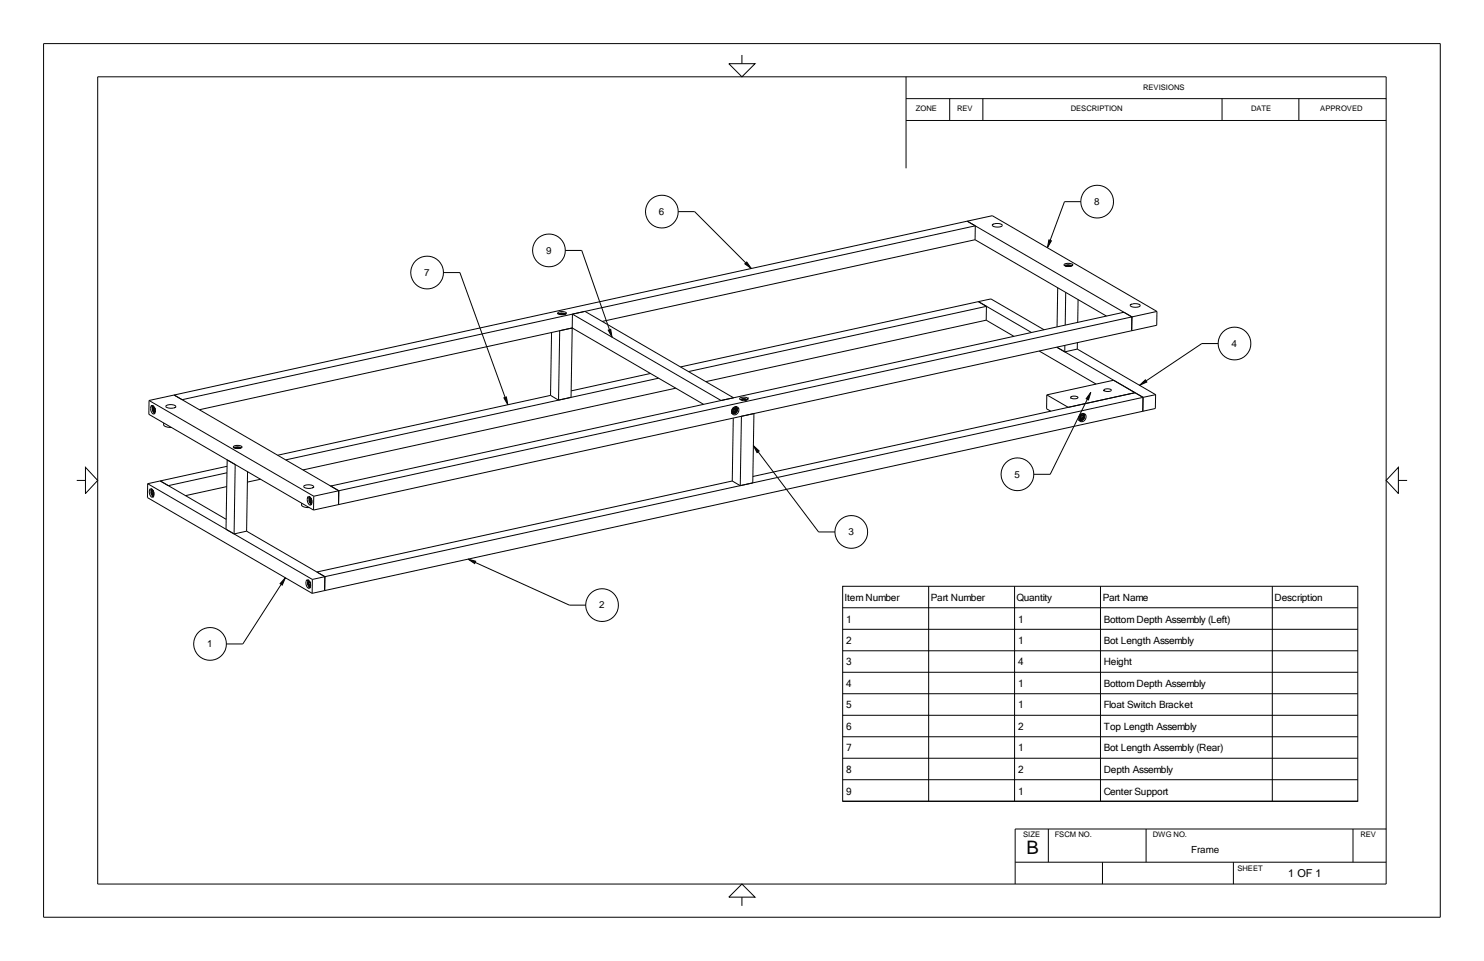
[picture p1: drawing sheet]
<svg xmlns="http://www.w3.org/2000/svg" width="432mm" height="279mm" viewBox="0 0 432 279" stroke-linecap="round" stroke-linejoin="round" font-family="sans-serif">
<g fill="none" stroke="#000" stroke-width=".29">
<path d="M12.7 12.7h406.4v254h-406.4zM212.1 18.5h7.6l-3.8 3.8zM215.9 16v2.5M28.4 22.3h374.9v234.7h-374.9zM263.6 28.7h139.7M263.6 35h139.7M263.6 22.3v26.6M276.3 28.7v6.3M286 28.7v6.3M355.6 28.7v6.3M377.9 28.7v6.3M314.5 58.6h-4.8l-4.1 11.3"/>
<path d="M129.1 79.2h4.7l13.2 36.3M164.5 72.8h4.8l8 23.1M197.4 61.5h4.7l14.9 14.9M216.7 76.7l.6-.5 1.3 1.9zM281.4 64.3l2.4 1.4M281.4 64.3l-230.7 50.6M281.4 64.3l48 27.8 7.2-1.5M281.4 64.3l7.3-1.6 47.9 27.9M283.7 69.7l-108.5 23.8M283.7 69.7l38.2 22.2M283.8 65.7l-230.8 50.5-2.3-1.3M283.8 65.7l-.1 4"/>
<path d="M288.8 65.3l1-.3 1.6 .3a.37 .37 0 0 1 .2 .5 .37 .37 0 0 1-.5 .1l-1.6 .1a.51 .51 0 0 1-.7-.7zM305.2 69.7l.7 .3-1.1 2zM309.7 76.8l1.3-.2 1.1 .4-.1 .3-.5 .1h-1.2a.48 .48 0 0 1-.5-.1 .48 .48 0 0 1-.1-.5zM310 77.2l-.1 .1M310 77.2l1-.2 .7 .2M310.8 77.1l.6 .1M310.8 77.1l-.5 .3M310.8 77.1l-.5 .1v.2M310.8 77.1v.4M310.8 77.1l.6 .1v.2v-.2M311.4 77.2v.2M311.7 77.2h.1"/>
<path d="M160.5 96.7l-.3 18.3M162.4 90.8l1.7-.2a.45 .45 0 0 1 .5 .1 .45 .45 0 0 1 .1 .5l-.8 .3h-.9l-.6-.3zM162.7 91.2l1.1-.2 .7 .3M162.7 91.2l-.1 .1M162.9 96.2l3.6-.8-.3 20.1-3.7 .8zM162.9 91.4h.1M162.9 91.4l.3-.2v.3M163.2 91.2l-.3 .2M163.2 91.2h.7M163.9 91.2h-.7M163.9 91.2v.3M163.9 91.2l.2 .1"/>
<path d="M163.9 91.2l.1 .2M164 91.4h.2M164.1 91.3l.1 .1M164.1 91.3l-.1 .1M164.2 91.4v.1M164.2 91.4l-.1 .1M164.5 91.3h.1M166.5 95.4l-108.5 23.7M166.5 95.4l38.2 22.2M166.6 91.3l-.1 4.1M166.6 91.3l3.6-.8 43.2 25.2-3.6 .7zM177 96l.7-.3 .4 2.3z"/>
<path d="M284.7 87.7l2.3 1.4M284.7 87.7l-86.7 19M284.7 87.7l3.6-.8 15.5 9M284.7 87.7l15.4 9M287 93.1l-81.6 17.9M287 93.1l8 4.7M287 89.1l-86.7 18.9M287 89.1v4M307.8 83.7l-.2 11.3M310.1 85l-.2 9.5M313.5 99.6v1.9M313.7 87.1l-.1 6.6"/>
<path d="M328.9 88.6l1.1-.3 1.6 .3a.37 .37 0 0 1 .1 .5 .37 .37 0 0 1-.5 .1h-1.9a.35 .35 0 0 1-.4-.2 .35 .35 0 0 1 0-.4zM329.3 96.2l-230.8 50.5M329.4 92.1l-.1 4.1M336.6 90.6v4l-7.3 1.6M354.5 99.9h-4.8l-16.2 10.8M43.4 116.4l-.1 4.1 47.9 27.8M43.4 116.4l47.9 27.9M44 118l.4-.1 .4 .3 .4 1.2a.65 .65 0 0 1-.5 1 .65 .65 0 0 1-.7-.9l-.2-1zM44.4 118.4l-.1 .9 .4 .6M44.5 119.2l.3 .4 .3-.1M44.5 119.2l.3 .5 .3-.2M44.5 118.6v.6"/>
<path d="M44.6 118l-.2 .4M44.7 119.9l.4 .2M44.7 119.9l.4 .1M44.7 118.1l-.3 .3M44.8 118.5l.1 .1M44.8 118.5l-.3 .1M44.8 118.5h.1M44.9 118.5l-.4 .1M44.9 118.5l.2 1M45.1 119.5h.1M45.1 119l-.6 .2M48.4 117.9l1.6-.3 .9 .3 .2 .4-.5 .3-1.2 .1-1-.3z"/>
<path d="M50.7 114.9l-7.3 1.5M50.7 114.9l47.9 27.8M146.6 115.7l.7-.3 .5 2.3zM160.2 115l-79.4 17.4M160.2 115l2.3 1.3M189.3 108.6l-23.1 5M191.6 110l-108.5 23.7M196.6 112.9l-108.4 23.7M212.9 119.5h.1M213.2 119.4v.1M213.2 119.5l.1 .2M213.2 119.4l.1 .3"/>
<path d="M213.2 119.4h.1M213.3 119.6h.1M213.3 119.7l.4 .2M213.3 119.1l-.1 .3M213.3 119.6l.4 .3M213.3 118.6a1.04 1.04 0 0 1 1.6 .1 1.04 1.04 0 0 1-.4 1.6l-.7 .3a1.11 1.11 0 0 1-1-.8 1.11 1.11 0 0 1 .5-1.2zM213.7 118.7l.5 .2M213.7 119.3l-.4 .3M213.7 118.7l-.4 .4M213.7 119.3l.5 .2M213.8 118.7l-.1 .6M213.9 118.3h.3"/>
<path d="M214 118.2l.2 .1M214.2 119.5l-.5 .4M214.2 118.9v.6M214.2 118.3l.4 .8M214.6 119.1l-.4 .8a.71 .71 0 0 1-.8 .3 .71 .71 0 0 1-.5-.7M214.6 119.1l-.1-.1a.84 .84 0 0 0-1-.6 .84 .84 0 0 0-.6 1.1M214.6 119.1l-.6 1-.9 .1M214.6 119.1h.1M215.3 115.7l1.2-.2 1.2 .4-.4 .4h-1.4a.45 .45 0 0 1-.5 0 .45 .45 0 0 1-.1-.6zM215.5 116.1h.1M215.5 116.1l1.1-.2 .7 .2M215.9 116.2l.2-.1-.2 .2z"/>
<path d="M216.1 116.1h.6M216.1 116.1v.3M216.1 116.1h.6v.3M216.7 116.1l.4 .2M217.1 116.3h.1M217.3 116.1h.1M302.4 102.1l16.5 9.6M304.6 114.8l-.1 4.1 1.2 .6M309.8 100.4v1.9M311.6 115.4l.7-.2 1 .1a.35 .35 0 0 1 .3 .4 .35 .35 0 0 1-.5 .2h-1.2l-.4-.3zM313.5 101.5l22.8 13.2M313.5 101.5l-3.7 .8-2.3-1.4 25.1 14.6"/>
<path d="M316.4 116.1l-10.8 21.8h-4.8M317.4 114.1l-.7 2.2-.7-.4zM321.3 113.2l.9-.2 .8 .1a.37 .37 0 0 1 .3 .5 .37 .37 0 0 1-.6 .2l-1.2-.1-.3-.2zM330.3 114.2l-6.3-3.6-19.4 4.2M330.3 114.2l-19.5 4.2-6.2-3.6M330.3 114.2l2.3 1.3M330.3 114.2l-111.2 24.3M331.6 112l1.7-1.6 .4 .7zM332.5 119.6l-238 52.1M332.6 115.5l-238.1 52.2M332.6 115.5l-.1 4.1M336.3 114.7l-3.7 .8"/>
<path d="M336.3 114.7l-.1 4.1-3.7 .8M22.3 139.7h2.6M24.9 135.9l3.5 3.8-3.5 3.8zM46.6 139.8l-3.6 .8M46.6 139.8l19.2 11.2M47.6 123v.6l.3 .3 1.9 .4M66 137.5l-17 3.7-2.4-1.4M66.1 135.6l-19.5 4.2M66.1 133.7l-.3 20.2 2.3 1.3 3.7-.8M68 129.8l.8-.3 1 .1a.4 .4 0 0 1 .5 .1 .4 .4 0 0 1 0 .5l-1.6 .2-.7-.3zM68.3 130.1h.1M68.3 130.1l1.1-.2 .6 .3"/>
<path d="M68.4 135.1l-.3 20.1M68.8 130.1l-.2 .2M68.8 130.1l.1 .1M68.9 130.2h-.3v.2M69.1 130.1v.3M69.1 130.1l.6 .1M69.1 130.1h-.3M69.7 130.2v.2M69.7 130.2v.2zM69.7 130.2h-.8M70 130.2h.1M72 137.2l-.2 17.2"/>
<path d="M75.8 139.3l-3.8 .9M212.9 120l.1 .1M213 120.1l.1 .1M213.1 139.8l-120.9 26.5 2.3 1.4M213.1 139.8l2.3 1.4M213.4 121.6l-.3 18.2M215.7 121l3.7-.8-.4 20.2-3.6 .8zM219.2 129.5l1.7 1.6-.6 .5zM220.6 131.4l17.6 23.3h4.8M313.9 121.5h.1M313.9 122l.3 .2M314 122.1l.2 .1"/>
<path d="M314.3 121.6h.1M314.3 121.1v.6M314.3 121.7l.4 .2M314.3 121.6l.4 .3M314.4 120.6l.8-.4a1.18 1.18 0 0 1 .7 1.8 1.18 1.18 0 0 1-2 0l.1-.8zM314.8 121.2l-.5 .4M314.8 120.7l-.5 .4M314.8 120.7l.4 .2M314.8 121.2l.4 .3M314.8 120.7v.5M315 120.2l.3 .1M315.1 120.2l.2 .1"/>
<path d="M315.2 121.2v.3M315.2 121.2h.1M315.2 120.9h.1M315.2 120.9l.1 .3M315.2 121.5l-.5 .4M315.2 120.9v.3M315.3 120.3l.3 .8M315.3 121.2l-.1 .3M315.6 121.1l-.1 .5-.5 .5a.67 .67 0 0 1-.7 0 .67 .67 0 0 1-.4-.6M315.6 121.1a.84 .84 0 0 0-1-.7 .84 .84 0 0 0-.7 1.1M315.6 121.1l-.5 1-.4 .2-.5-.1M315.6 121.1h.1"/>
<path d="M406.9 135.9v7.6l-3.6-3.8zM406.9 139.7h2.5M43 140.6l-.1 4.1 47.9 27.8M43 140.6l47.9 27.9M43.6 142.3l.5-.2 .5 .7 .2 1.1-.4 .7-.5-.3-.4-.6zM44 142.6l-.1 .8 .4 .7M44.1 143.1h.1M44.1 143.1v.3M44.1 143.4l.3 .4 .3-.1M44.1 142.8v.3M44.1 142.8l.1 .3M44.2 143.1l-.1 .3 .3 .4 .3-.1"/>
<path d="M44.2 142.2l-.2 .4M44.3 144.1l.4 .1M44.3 144.1l.4 .2M44.3 142.3l-.3 .3M44.4 142.7h.1M44.4 142.7l-.3 .1M44.5 142.7l.2 1M44.5 142.7l-.4 .1M44.7 143.3l-.6 .1M66 141.5l-12 2.6M71.8 154.4l22.7 13.3M87.8 146.3v.7l.4 .3 1.8 .3"/>
<path d="M88.5 141.3l1.7-.3 .9 .2 .2 .4-.6 .3-1.2 .1-1-.4zM89.6 144.5l.2-.1a1.44 1.44 0 0 1 .5 2.5l-.5-.3-.3-.7-.1-.9zM89.9 144.8v.8l.4 .8M90.1 145.7l.3 .4M90.1 145.1v.6M90.2 144.5l-.3 .3M90.3 146.4l.4 .1M90.3 146.4l.4 .2M90.3 144.6l-.4 .2M90.4 145h.1M90.4 145l-.3 .1M90.5 145l-.4 .1"/>
<path d="M90.5 145l.2 1M90.7 146l-.3 .1M90.7 146h.1M90.7 145.5l-.6 .2M91.3 144.3l-.1 4M96.2 141.3l230.8-50.5 2.4 1.3-230.8 50.6zM98.5 146.7l-7.3 1.6M98.6 142.7l-7.3 1.6M98.6 142.7l-.1 4M81.8 169.9l-11.1 17.3h-4.8M83 168l-.9 2.1-.6-.4zM89.2 168.7l.4-.1 .6 .6 .2 1.1-.4 .7-.4-.1-.5-.7z"/>
<path d="M89.5 169v.8l.4 .8M89.7 169.5v.4M89.7 169.5h.1M89.7 169.3v.2M89.7 169.3l.1 .2M89.7 169.9l.3 .4 .3-.1M89.8 169.5l.2 .8 .3-.1M89.8 168.7l-.3 .3M89.9 170.6h.4M89.9 170.6l.4 .2M89.9 168.8l-.4 .2M90 169.2l-.3 .1"/>
<path d="M90 169.2h.1M90.1 169.2l-.4 .1M90.1 169.2l.2 .5v.5M90.3 170.2h.1M90.3 169.7l-.6 .2M90.9 168.5l-.1 4M94.5 171.7l-3.7 .8M94.5 167.7l-3.6 .8M94.5 167.7v4M136.2 162.6l2.2 .6-.3 .7zM138.3 163.5l27.4 12.4h4.7M245.2 170.5h149.9v62.5h-149.9z"/>
<path d="M245.2 176.7h149.9M270.2 170.5v62.5M295.2 170.5v62.5M320.2 170.5v62.5M370.2 170.5v62.5M245.2 183h149.9M245.2 189.2h149.9M245.2 195.5h149.9M245.2 201.7h149.9M245.2 208h149.9M245.2 214.2h149.9M245.2 220.5h149.9"/>
<path d="M245.2 226.7h149.9M245.2 233h149.9M215.9 257l3.8 3.8h-7.6zM295.4 250.7h107.9M305 241v9.7M320.8 250.7v6.3M333.5 241v9.7M358.9 250.7v6.3M393.7 241v9.7M403.3 241h-107.9v16M215.9 260.8v2.6"/>
<circle cx="319.2" cy="58.6" r="4.8"/>
<circle cx="124.3" cy="79.2" r="4.8"/>
<circle cx="159.7" cy="72.8" r="4.8"/>
<circle cx="192.6" cy="61.5" r="4.8"/>
<circle cx="359.2" cy="99.9" r="4.8"/>
<circle cx="296" cy="137.9" r="4.8"/>
<circle cx="247.7" cy="154.7" r="4.8"/>
<circle cx="175.2" cy="175.9" r="4.8"/>
<circle cx="61.1" cy="187.2" r="4.8"/>
</g>
<g fill="#000">
<path d="M219.2 129.6l1.1 2 .6-.5zM83 168l-1.5 1.7 .6 .4z"/>
<path d="M216.7 76.7l1.9 1.3-1.3-1.8z" fill-rule="evenodd"/>
<path d="M305.2 69.8a.54 .54 0 0 1 .6 .4 .54 .54 0 0 1-.3 .6l-.7 1.2z" fill-rule="evenodd"/>
<path d="M177 96l.7-.2 .4 2.2z" fill-rule="evenodd"/>
<path d="M146.6 115.7l.8-.3 .3 2.3z" fill-rule="evenodd"/>
<path d="M317.4 114.1l-.7 2.2-.7-.4z" fill-rule="evenodd"/>
<path d="M332 111.6l-.4 .4 2.1-1-.5-.6z" fill-rule="evenodd"/>
<path d="M136.2 162.6l2.2 .6-.3 .7z" fill-rule="evenodd"/>
</g>
<text font-size="5.4" x="298.7" y="248.4">B</text>
<text font-size="3.2" x="374.8" y="255.1">1 OF 1</text>
<g font-size="2.9">
<text x="318.4" y="59.6">8</text>
<text x="191.7" y="62.5">6</text>
<text x="158.9" y="73.8">9</text>
<text x="123.4" y="80.2">7</text>
<text x="358.4" y="100.8">4</text>
<text x="295.2" y="138.9">5</text>
<text x="246.9" y="155.6">3</text>
<text x="174.3" y="176.9">2</text>
<text x="245.7" y="174.7">Item Number</text>
<text x="270.9" y="174.7">Part Number</text>
<text x="295.7" y="174.7">Quantity</text>
<text x="320.9" y="174.7">Part Name</text>
<text x="370.9" y="174.7">Description</text>
<text x="246.3" y="181">1</text>
<text x="296.3" y="181">1</text>
<text x="321.1" y="181">Bottom Depth Assembly (Left)</text>
<text x="60.3" y="188.2">1</text>
<text x="246.3" y="187.1">2</text>
<text x="296.3" y="187.1">1</text>
<text x="321.1" y="187.1">Bot Length Assembly</text>
<text x="246.3" y="193.5">3</text>
<text x="296.3" y="193.5">4</text>
<text x="321.1" y="193.5">Height</text>
<text x="246.3" y="199.8">4</text>
<text x="296.3" y="199.8">1</text>
<text x="321.1" y="199.8">Bottom Depth Assembly</text>
<text x="246.3" y="205.9">5</text>
<text x="296.3" y="205.9">1</text>
<text x="321.1" y="205.9">Float Switch Bracket</text>
<text x="246.3" y="212.3">6</text>
<text x="296.3" y="212.3">2</text>
<text x="321.1" y="212.3">Top Length Assembly</text>
<text x="246.3" y="218.4">7</text>
<text x="296.3" y="218.4">1</text>
<text x="321.1" y="218.4">Bot Length Assembly (Rear)</text>
<text x="246.3" y="224.7">8</text>
<text x="296.3" y="224.7">2</text>
<text x="321.1" y="224.7">Depth Assembly</text>
<text x="246.3" y="231.1">9</text>
<text x="296.3" y="231.1">1</text>
<text x="321.1" y="231.1">Center Support</text>
</g>
<text font-size="2.8" x="346.6" y="248.1">Frame</text>
<g font-size="2.2">
<text x="332.6" y="26">REVISIONS</text>
<text x="266.5" y="32.2">ZONE</text>
<text x="278.5" y="32.2">REV</text>
<text x="311.6" y="32.2">DESCRIPTION</text>
<text x="364" y="32.2">DATE</text>
<text x="384.2" y="32.2">APPROVED</text>
<text x="297.7" y="243.4">SIZE</text>
<text x="306.9" y="243.4">FSCM NO.</text>
<text x="335.4" y="243.4">DWG NO.</text>
<text x="395.8" y="243.4">REV</text>
<text x="360" y="253.2">SHEET</text>
</g>
</svg>
